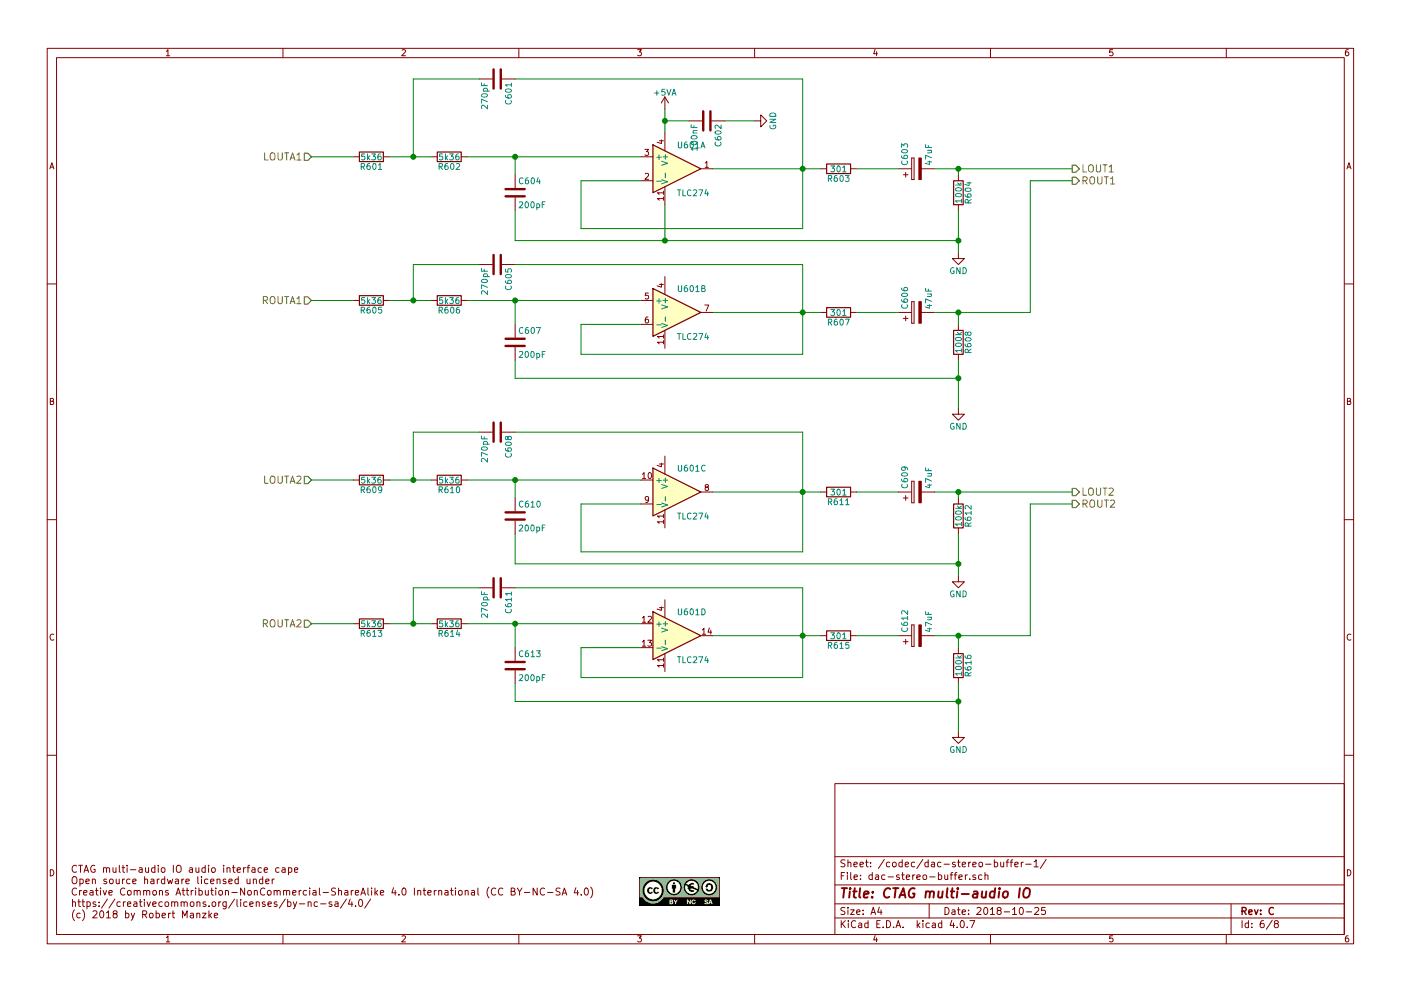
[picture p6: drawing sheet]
EESchema Schematic File Version 2
LIBS:power
LIBS:device
LIBS:transistors
LIBS:conn
LIBS:linear
LIBS:regul
LIBS:74xx
LIBS:cmos4000
LIBS:adc-dac
LIBS:memory
LIBS:xilinx
LIBS:microcontrollers
LIBS:dsp
LIBS:microchip
LIBS:analog_switches
LIBS:motorola
LIBS:texas
LIBS:intel
LIBS:audio
LIBS:interface
LIBS:digital-audio
LIBS:philips
LIBS:display
LIBS:cypress
LIBS:siliconi
LIBS:opto
LIBS:atmel
LIBS:contrib
LIBS:valves
LIBS:switches
LIBS:ctag-multi-audio-io-cache
EELAYER 25 0
EELAYER END
$Descr A4 11693 8268
encoding utf-8
Sheet 8 8
Title "CTAG multi-audio IO"
Date "2018-10-25"
Rev "C"
Comp ""
Comment1 ""
Comment2 ""
Comment3 ""
Comment4 ""
$EndDescr
Text HLabel 2600 1300 0    60   Input ~ 0
LOUTA1
$Comp
L R R601
U 1 1
P 3100 1300
AR Path="/56205C90/56205D86/56206052" Ref="R601"  Part="1" 
AR Path="/56205C90/57CB64E2/56206052" Ref="R801"  Part="1" 
F 0 "R801" V 3180 1300 50  0000 C CNN
F 1 "5k36" V 3100 1300 50  0000 C CNN
F 2 "Capacitors_SMD:C_0603" V 3030 1300 30  0001 C CNN
F 3 "" H 3100 1300 30  0000 C CNN
	1    3100 1300
	0    1    1    0   
$EndComp
$Comp
L R R602
U 1 1
P 3750 1300
AR Path="/56205C90/56205D86/56206053" Ref="R602"  Part="1" 
AR Path="/56205C90/57CB64E2/56206053" Ref="R802"  Part="1" 
F 0 "R802" V 3830 1300 50  0000 C CNN
F 1 "5k36" V 3750 1300 50  0000 C CNN
F 2 "Capacitors_SMD:C_0603" V 3680 1300 30  0001 C CNN
F 3 "" H 3750 1300 30  0000 C CNN
	1    3750 1300
	0    1    1    0   
$EndComp
$Comp
L C C601
U 1 1
P 4150 650
AR Path="/56205C90/56205D86/56206055" Ref="C601"  Part="1" 
AR Path="/56205C90/57CB64E2/56206055" Ref="C801"  Part="1" 
F 0 "C801" H 4175 750 50  0000 L CNN
F 1 "270pF" H 4175 550 50  0000 L CNN
F 2 "Capacitors_SMD:C_0603" H 4188 500 30  0001 C CNN
F 3 "" H 4150 650 60  0000 C CNN
	1    4150 650 
	0    1    1    0   
$EndComp
$Comp
L R R603
U 1 1
P 7000 1400
AR Path="/56205C90/56205D86/56206056" Ref="R603"  Part="1" 
AR Path="/56205C90/57CB64E2/56206056" Ref="R803"  Part="1" 
F 0 "R803" V 7080 1400 50  0000 C CNN
F 1 "301" V 7000 1400 50  0000 C CNN
F 2 "Capacitors_SMD:C_0603" V 6930 1400 30  0001 C CNN
F 3 "" H 7000 1400 30  0000 C CNN
	1    7000 1400
	0    1    1    0   
$EndComp
$Comp
L CP C603
U 1 1
P 7650 1400
AR Path="/56205C90/56205D86/56206057" Ref="C603"  Part="1" 
AR Path="/56205C90/57CB64E2/56206057" Ref="C803"  Part="1" 
F 0 "C803" H 7675 1500 50  0000 L CNN
F 1 "47uF" H 7675 1300 50  0000 L CNN
F 2 "Capacitors_Tantalum_SMD:TantalC_SizeA_EIA-3216_Reflow" H 7688 1250 30  0001 C CNN
F 3 "" H 7650 1400 60  0000 C CNN
	1    7650 1400
	0    -1   -1   0   
$EndComp
$Comp
L R R604
U 1 1
P 8000 1600
AR Path="/56205C90/56205D86/56206058" Ref="R604"  Part="1" 
AR Path="/56205C90/57CB64E2/56206058" Ref="R804"  Part="1" 
F 0 "R804" V 8080 1600 50  0000 C CNN
F 1 "100k" V 8000 1600 50  0000 C CNN
F 2 "Capacitors_SMD:C_0603" V 7930 1600 30  0001 C CNN
F 3 "" H 8000 1600 30  0000 C CNN
	1    8000 1600
	1    0    0    -1  
$EndComp
$Comp
L C C604
U 1 1
P 4300 1600
AR Path="/56205C90/56205D86/56206059" Ref="C604"  Part="1" 
AR Path="/56205C90/57CB64E2/56206059" Ref="C804"  Part="1" 
F 0 "C804" H 4325 1700 50  0000 L CNN
F 1 "200pF" H 4325 1500 50  0000 L CNN
F 2 "Capacitors_SMD:C_0603" H 4338 1450 30  0001 C CNN
F 3 "" H 4300 1600 60  0000 C CNN
	1    4300 1600
	1    0    0    -1  
$EndComp
$Comp
L C C602
U 1 1
P 5900 1000
AR Path="/56205C90/56205D86/5620605B" Ref="C602"  Part="1" 
AR Path="/56205C90/57CB64E2/5620605B" Ref="C802"  Part="1" 
F 0 "C802" H 5925 1100 50  0000 L CNN
F 1 "100nF" H 5925 900 50  0000 L CNN
F 2 "Capacitors_SMD:C_0603" H 5938 850 30  0001 C CNN
F 3 "" H 5900 1000 60  0000 C CNN
	1    5900 1000
	0    1    1    0   
$EndComp
$Comp
L R R605
U 1 1
P 3100 2500
AR Path="/56205C90/56205D86/5620605C" Ref="R605"  Part="1" 
AR Path="/56205C90/57CB64E2/5620605C" Ref="R805"  Part="1" 
F 0 "R805" V 3180 2500 50  0000 C CNN
F 1 "5k36" V 3100 2500 50  0000 C CNN
F 2 "Capacitors_SMD:C_0603" V 3030 2500 30  0001 C CNN
F 3 "" H 3100 2500 30  0000 C CNN
	1    3100 2500
	0    1    1    0   
$EndComp
$Comp
L R R606
U 1 1
P 3750 2500
AR Path="/56205C90/56205D86/5620605D" Ref="R606"  Part="1" 
AR Path="/56205C90/57CB64E2/5620605D" Ref="R806"  Part="1" 
F 0 "R806" V 3830 2500 50  0000 C CNN
F 1 "5k36" V 3750 2500 50  0000 C CNN
F 2 "Capacitors_SMD:C_0603" V 3680 2500 30  0001 C CNN
F 3 "" H 3750 2500 30  0000 C CNN
	1    3750 2500
	0    1    1    0   
$EndComp
$Comp
L C C605
U 1 1
P 4150 2200
AR Path="/56205C90/56205D86/5620605F" Ref="C605"  Part="1" 
AR Path="/56205C90/57CB64E2/5620605F" Ref="C805"  Part="1" 
F 0 "C805" H 4175 2300 50  0000 L CNN
F 1 "270pF" H 4175 2100 50  0000 L CNN
F 2 "Capacitors_SMD:C_0603" H 4188 2050 30  0001 C CNN
F 3 "" H 4150 2200 60  0000 C CNN
	1    4150 2200
	0    1    1    0   
$EndComp
$Comp
L R R607
U 1 1
P 7000 2600
AR Path="/56205C90/56205D86/56206060" Ref="R607"  Part="1" 
AR Path="/56205C90/57CB64E2/56206060" Ref="R807"  Part="1" 
F 0 "R807" V 7080 2600 50  0000 C CNN
F 1 "301" V 7000 2600 50  0000 C CNN
F 2 "Capacitors_SMD:C_0603" V 6930 2600 30  0001 C CNN
F 3 "" H 7000 2600 30  0000 C CNN
	1    7000 2600
	0    1    1    0   
$EndComp
$Comp
L CP C606
U 1 1
P 7650 2600
AR Path="/56205C90/56205D86/56206061" Ref="C606"  Part="1" 
AR Path="/56205C90/57CB64E2/56206061" Ref="C806"  Part="1" 
F 0 "C806" H 7675 2700 50  0000 L CNN
F 1 "47uF" H 7675 2500 50  0000 L CNN
F 2 "Capacitors_Tantalum_SMD:TantalC_SizeA_EIA-3216_Reflow" H 7688 2450 30  0001 C CNN
F 3 "" H 7650 2600 60  0000 C CNN
	1    7650 2600
	0    -1   -1   0   
$EndComp
$Comp
L R R608
U 1 1
P 8000 2850
AR Path="/56205C90/56205D86/56206062" Ref="R608"  Part="1" 
AR Path="/56205C90/57CB64E2/56206062" Ref="R808"  Part="1" 
F 0 "R808" V 8080 2850 50  0000 C CNN
F 1 "100k" V 8000 2850 50  0000 C CNN
F 2 "Capacitors_SMD:C_0603" V 7930 2850 30  0001 C CNN
F 3 "" H 8000 2850 30  0000 C CNN
	1    8000 2850
	1    0    0    -1  
$EndComp
$Comp
L C C607
U 1 1
P 4300 2850
AR Path="/56205C90/56205D86/56206063" Ref="C607"  Part="1" 
AR Path="/56205C90/57CB64E2/56206063" Ref="C807"  Part="1" 
F 0 "C807" H 4325 2950 50  0000 L CNN
F 1 "200pF" H 4325 2750 50  0000 L CNN
F 2 "Capacitors_SMD:C_0603" H 4338 2700 30  0001 C CNN
F 3 "" H 4300 2850 60  0000 C CNN
	1    4300 2850
	1    0    0    -1  
$EndComp
Text HLabel 2600 2500 0    60   Input ~ 0
ROUTA1
$Comp
L GND #PWR043
U 1 1
P 6300 1000
AR Path="/56205C90/56205D86/56206065" Ref="#PWR043"  Part="1" 
AR Path="/56205C90/57CB64E2/56206065" Ref="#PWR064"  Part="1" 
F 0 "#PWR064" H 6300 750 50  0001 C CNN
F 1 "GND" H 6300 850 50  0000 C CNN
F 2 "" H 6300 1000 60  0000 C CNN
F 3 "" H 6300 1000 60  0000 C CNN
	1    6300 1000
	0    -1   -1   0   
$EndComp
$Comp
L GND #PWR044
U 1 1
P 8000 2100
AR Path="/56205C90/56205D86/56206066" Ref="#PWR044"  Part="1" 
AR Path="/56205C90/57CB64E2/56206066" Ref="#PWR065"  Part="1" 
F 0 "#PWR065" H 8000 1850 50  0001 C CNN
F 1 "GND" H 8000 1950 50  0000 C CNN
F 2 "" H 8000 2100 60  0000 C CNN
F 3 "" H 8000 2100 60  0000 C CNN
	1    8000 2100
	1    0    0    -1  
$EndComp
$Comp
L GND #PWR045
U 1 1
P 8000 3400
AR Path="/56205C90/56205D86/56206067" Ref="#PWR045"  Part="1" 
AR Path="/56205C90/57CB64E2/56206067" Ref="#PWR066"  Part="1" 
F 0 "#PWR066" H 8000 3150 50  0001 C CNN
F 1 "GND" H 8000 3250 50  0000 C CNN
F 2 "" H 8000 3400 60  0000 C CNN
F 3 "" H 8000 3400 60  0000 C CNN
	1    8000 3400
	1    0    0    -1  
$EndComp
Wire Wire Line
	2600 1300 2950 1300
Wire Wire Line
	3250 1300 3600 1300
Wire Wire Line
	3900 1300 5350 1300
Wire Wire Line
	3450 650  3450 1300
Wire Wire Line
	6700 650  6700 1900
Wire Wire Line
	5950 1400 6850 1400
Wire Wire Line
	4850 1500 5350 1500
Wire Wire Line
	4850 1500 4850 1900
Wire Wire Line
	4850 1900 6700 1900
Connection ~ 6700 1400
Wire Wire Line
	7150 1400 7500 1400
Wire Wire Line
	7800 1400 8950 1400
Wire Wire Line
	8000 1400 8000 1450
Connection ~ 5550 2000
Wire Wire Line
	4300 650  6700 650 
Connection ~ 8000 1400
Wire Wire Line
	5550 1000 5750 1000
Wire Wire Line
	6050 1000 6300 1000
Wire Wire Line
	2600 2500 2950 2500
Wire Wire Line
	3250 2500 3600 2500
Wire Wire Line
	3900 2500 5350 2500
Wire Wire Line
	6700 2200 6700 2950
Wire Wire Line
	5950 2600 6850 2600
Wire Wire Line
	4850 2700 5350 2700
Wire Wire Line
	4850 2700 4850 2950
Wire Wire Line
	4850 2950 6700 2950
Connection ~ 6700 2600
Wire Wire Line
	7150 2600 7500 2600
Wire Wire Line
	8000 2600 8000 2700
Wire Wire Line
	4300 3000 4300 3150
Wire Wire Line
	3450 2200 4000 2200
Wire Wire Line
	4300 2200 6700 2200
Connection ~ 8000 2600
Wire Wire Line
	7800 2600 8600 2600
Wire Wire Line
	8600 2600 8600 1500
Connection ~ 8000 3150
Connection ~ 8000 2000
Wire Wire Line
	8000 1750 8000 2100
Wire Wire Line
	5550 1700 5550 2000
Wire Wire Line
	4300 1750 4300 2000
Wire Wire Line
	5550 900  5550 1100
Connection ~ 5550 1000
Wire Wire Line
	8600 1500 8950 1500
Wire Wire Line
	8000 3000 8000 3400
Wire Wire Line
	4300 1300 4300 1450
Wire Wire Line
	3450 2200 3450 2500
Connection ~ 3450 2500
Wire Wire Line
	4300 2700 4300 2500
Connection ~ 4300 2500
Connection ~ 4300 1300
$Comp
L +5VA #PWR046
U 1 1
P 5550 900
AR Path="/56205C90/56205D86/56208B47" Ref="#PWR046"  Part="1" 
AR Path="/56205C90/57CB64E2/56208B47" Ref="#PWR067"  Part="1" 
F 0 "#PWR067" H 5550 750 50  0001 C CNN
F 1 "+5VA" H 5550 1040 50  0000 C CNN
F 2 "" H 5550 900 60  0000 C CNN
F 3 "" H 5550 900 60  0000 C CNN
	1    5550 900 
	1    0    0    -1  
$EndComp
Wire Wire Line
	4000 650  3450 650 
Connection ~ 3450 1300
Text HLabel 8950 1400 2    60   Output ~ 0
LOUT1
Text HLabel 8950 1500 2    60   Output ~ 0
ROUT1
Wire Wire Line
	4300 2000 8000 2000
Wire Wire Line
	4300 3150 8000 3150
$Comp
L TLC274 U601
U 1 1
P 5650 1400
AR Path="/56205C90/56205D86/57CB238E" Ref="U601"  Part="1" 
AR Path="/56205C90/57CB64E2/57CB238E" Ref="U801"  Part="1" 
F 0 "U801" H 5650 1600 50  0000 L CNN
F 1 "TLC274" H 5650 1200 50  0000 L CNN
F 2 "Housings_SSOP:TSSOP-14_4.4x5mm_Pitch0.65mm" H 5600 1500 50  0001 C CNN
F 3 "" H 5700 1600 50  0000 C CNN
	1    5650 1400
	1    0    0    -1  
$EndComp
$Comp
L TLC274 U601
U 2 1
P 5650 2600
AR Path="/56205C90/56205D86/57CB2851" Ref="U601"  Part="2" 
AR Path="/56205C90/57CB64E2/57CB2851" Ref="U801"  Part="2" 
F 0 "U801" H 5650 2800 50  0000 L CNN
F 1 "TLC274" H 5650 2400 50  0000 L CNN
F 2 "Housings_SSOP:TSSOP-14_4.4x5mm_Pitch0.65mm" H 5600 2700 50  0001 C CNN
F 3 "" H 5700 2800 50  0000 C CNN
	2    5650 2600
	1    0    0    -1  
$EndComp
Text HLabel 2600 4000 0    60   Input ~ 0
LOUTA2
$Comp
L R R609
U 1 1
P 3100 4000
AR Path="/56205C90/56205D86/57CB35AF" Ref="R609"  Part="1" 
AR Path="/56205C90/57CB64E2/57CB35AF" Ref="R809"  Part="1" 
F 0 "R809" V 3180 4000 50  0000 C CNN
F 1 "5k36" V 3100 4000 50  0000 C CNN
F 2 "Capacitors_SMD:C_0603" V 3030 4000 30  0001 C CNN
F 3 "" H 3100 4000 30  0000 C CNN
	1    3100 4000
	0    1    1    0   
$EndComp
$Comp
L R R610
U 1 1
P 3750 4000
AR Path="/56205C90/56205D86/57CB35B5" Ref="R610"  Part="1" 
AR Path="/56205C90/57CB64E2/57CB35B5" Ref="R810"  Part="1" 
F 0 "R810" V 3830 4000 50  0000 C CNN
F 1 "5k36" V 3750 4000 50  0000 C CNN
F 2 "Capacitors_SMD:C_0603" V 3680 4000 30  0001 C CNN
F 3 "" H 3750 4000 30  0000 C CNN
	1    3750 4000
	0    1    1    0   
$EndComp
$Comp
L C C608
U 1 1
P 4150 3600
AR Path="/56205C90/56205D86/57CB35BB" Ref="C608"  Part="1" 
AR Path="/56205C90/57CB64E2/57CB35BB" Ref="C808"  Part="1" 
F 0 "C808" H 4175 3700 50  0000 L CNN
F 1 "270pF" H 4175 3500 50  0000 L CNN
F 2 "Capacitors_SMD:C_0603" H 4188 3450 30  0001 C CNN
F 3 "" H 4150 3600 60  0000 C CNN
	1    4150 3600
	0    1    1    0   
$EndComp
$Comp
L R R611
U 1 1
P 7000 4100
AR Path="/56205C90/56205D86/57CB35C1" Ref="R611"  Part="1" 
AR Path="/56205C90/57CB64E2/57CB35C1" Ref="R811"  Part="1" 
F 0 "R811" V 7080 4100 50  0000 C CNN
F 1 "301" V 7000 4100 50  0000 C CNN
F 2 "Capacitors_SMD:C_0603" V 6930 4100 30  0001 C CNN
F 3 "" H 7000 4100 30  0000 C CNN
	1    7000 4100
	0    1    1    0   
$EndComp
$Comp
L CP C609
U 1 1
P 7650 4100
AR Path="/56205C90/56205D86/57CB35C7" Ref="C609"  Part="1" 
AR Path="/56205C90/57CB64E2/57CB35C7" Ref="C809"  Part="1" 
F 0 "C809" H 7675 4200 50  0000 L CNN
F 1 "47uF" H 7675 4000 50  0000 L CNN
F 2 "Capacitors_Tantalum_SMD:TantalC_SizeA_EIA-3216_Reflow" H 7688 3950 30  0001 C CNN
F 3 "" H 7650 4100 60  0000 C CNN
	1    7650 4100
	0    -1   -1   0   
$EndComp
$Comp
L R R612
U 1 1
P 8000 4300
AR Path="/56205C90/56205D86/57CB35CD" Ref="R612"  Part="1" 
AR Path="/56205C90/57CB64E2/57CB35CD" Ref="R812"  Part="1" 
F 0 "R812" V 8080 4300 50  0000 C CNN
F 1 "100k" V 8000 4300 50  0000 C CNN
F 2 "Capacitors_SMD:C_0603" V 7930 4300 30  0001 C CNN
F 3 "" H 8000 4300 30  0000 C CNN
	1    8000 4300
	1    0    0    -1  
$EndComp
$Comp
L C C610
U 1 1
P 4300 4300
AR Path="/56205C90/56205D86/57CB35D3" Ref="C610"  Part="1" 
AR Path="/56205C90/57CB64E2/57CB35D3" Ref="C810"  Part="1" 
F 0 "C810" H 4325 4400 50  0000 L CNN
F 1 "200pF" H 4325 4200 50  0000 L CNN
F 2 "Capacitors_SMD:C_0603" H 4338 4150 30  0001 C CNN
F 3 "" H 4300 4300 60  0000 C CNN
	1    4300 4300
	1    0    0    -1  
$EndComp
$Comp
L R R613
U 1 1
P 3100 5200
AR Path="/56205C90/56205D86/57CB35DF" Ref="R613"  Part="1" 
AR Path="/56205C90/57CB64E2/57CB35DF" Ref="R813"  Part="1" 
F 0 "R813" V 3180 5200 50  0000 C CNN
F 1 "5k36" V 3100 5200 50  0000 C CNN
F 2 "Capacitors_SMD:C_0603" V 3030 5200 30  0001 C CNN
F 3 "" H 3100 5200 30  0000 C CNN
	1    3100 5200
	0    1    1    0   
$EndComp
$Comp
L R R614
U 1 1
P 3750 5200
AR Path="/56205C90/56205D86/57CB35E5" Ref="R614"  Part="1" 
AR Path="/56205C90/57CB64E2/57CB35E5" Ref="R814"  Part="1" 
F 0 "R814" V 3830 5200 50  0000 C CNN
F 1 "5k36" V 3750 5200 50  0000 C CNN
F 2 "Capacitors_SMD:C_0603" V 3680 5200 30  0001 C CNN
F 3 "" H 3750 5200 30  0000 C CNN
	1    3750 5200
	0    1    1    0   
$EndComp
$Comp
L C C611
U 1 1
P 4150 4900
AR Path="/56205C90/56205D86/57CB35EB" Ref="C611"  Part="1" 
AR Path="/56205C90/57CB64E2/57CB35EB" Ref="C811"  Part="1" 
F 0 "C811" H 4175 5000 50  0000 L CNN
F 1 "270pF" H 4175 4800 50  0000 L CNN
F 2 "Capacitors_SMD:C_0603" H 4188 4750 30  0001 C CNN
F 3 "" H 4150 4900 60  0000 C CNN
	1    4150 4900
	0    1    1    0   
$EndComp
$Comp
L R R615
U 1 1
P 7000 5300
AR Path="/56205C90/56205D86/57CB35F1" Ref="R615"  Part="1" 
AR Path="/56205C90/57CB64E2/57CB35F1" Ref="R815"  Part="1" 
F 0 "R815" V 7080 5300 50  0000 C CNN
F 1 "301" V 7000 5300 50  0000 C CNN
F 2 "Capacitors_SMD:C_0603" V 6930 5300 30  0001 C CNN
F 3 "" H 7000 5300 30  0000 C CNN
	1    7000 5300
	0    1    1    0   
$EndComp
$Comp
L CP C612
U 1 1
P 7650 5300
AR Path="/56205C90/56205D86/57CB35F7" Ref="C612"  Part="1" 
AR Path="/56205C90/57CB64E2/57CB35F7" Ref="C812"  Part="1" 
F 0 "C812" H 7675 5400 50  0000 L CNN
F 1 "47uF" H 7675 5200 50  0000 L CNN
F 2 "Capacitors_Tantalum_SMD:TantalC_SizeA_EIA-3216_Reflow" H 7688 5150 30  0001 C CNN
F 3 "" H 7650 5300 60  0000 C CNN
	1    7650 5300
	0    -1   -1   0   
$EndComp
$Comp
L R R616
U 1 1
P 8000 5550
AR Path="/56205C90/56205D86/57CB35FD" Ref="R616"  Part="1" 
AR Path="/56205C90/57CB64E2/57CB35FD" Ref="R816"  Part="1" 
F 0 "R816" V 8080 5550 50  0000 C CNN
F 1 "100k" V 8000 5550 50  0000 C CNN
F 2 "Capacitors_SMD:C_0603" V 7930 5550 30  0001 C CNN
F 3 "" H 8000 5550 30  0000 C CNN
	1    8000 5550
	1    0    0    -1  
$EndComp
$Comp
L C C613
U 1 1
P 4300 5550
AR Path="/56205C90/56205D86/57CB3603" Ref="C613"  Part="1" 
AR Path="/56205C90/57CB64E2/57CB3603" Ref="C813"  Part="1" 
F 0 "C813" H 4325 5650 50  0000 L CNN
F 1 "200pF" H 4325 5450 50  0000 L CNN
F 2 "Capacitors_SMD:C_0603" H 4338 5400 30  0001 C CNN
F 3 "" H 4300 5550 60  0000 C CNN
	1    4300 5550
	1    0    0    -1  
$EndComp
Text HLabel 2600 5200 0    60   Input ~ 0
ROUTA2
$Comp
L GND #PWR047
U 1 1
P 8000 4800
AR Path="/56205C90/56205D86/57CB3610" Ref="#PWR047"  Part="1" 
AR Path="/56205C90/57CB64E2/57CB3610" Ref="#PWR068"  Part="1" 
F 0 "#PWR068" H 8000 4550 50  0001 C CNN
F 1 "GND" H 8000 4650 50  0000 C CNN
F 2 "" H 8000 4800 60  0000 C CNN
F 3 "" H 8000 4800 60  0000 C CNN
	1    8000 4800
	1    0    0    -1  
$EndComp
$Comp
L GND #PWR048
U 1 1
P 8000 6100
AR Path="/56205C90/56205D86/57CB3616" Ref="#PWR048"  Part="1" 
AR Path="/56205C90/57CB64E2/57CB3616" Ref="#PWR069"  Part="1" 
F 0 "#PWR069" H 8000 5850 50  0001 C CNN
F 1 "GND" H 8000 5950 50  0000 C CNN
F 2 "" H 8000 6100 60  0000 C CNN
F 3 "" H 8000 6100 60  0000 C CNN
	1    8000 6100
	1    0    0    -1  
$EndComp
Wire Wire Line
	2600 4000 2950 4000
Wire Wire Line
	3250 4000 3600 4000
Wire Wire Line
	3900 4000 5350 4000
Wire Wire Line
	3450 3600 3450 4000
Wire Wire Line
	6700 3600 6700 4600
Wire Wire Line
	5950 4100 6850 4100
Wire Wire Line
	4850 4200 5350 4200
Wire Wire Line
	4850 4200 4850 4600
Wire Wire Line
	4850 4600 6700 4600
Connection ~ 6700 4100
Wire Wire Line
	7150 4100 7500 4100
Wire Wire Line
	7800 4100 8950 4100
Wire Wire Line
	8000 4100 8000 4150
Wire Wire Line
	4300 3600 6700 3600
Connection ~ 8000 4100
Wire Wire Line
	2600 5200 2950 5200
Wire Wire Line
	3250 5200 3600 5200
Wire Wire Line
	3900 5200 5350 5200
Wire Wire Line
	6700 4900 6700 5650
Wire Wire Line
	5950 5300 6850 5300
Wire Wire Line
	4850 5400 5350 5400
Wire Wire Line
	4850 5400 4850 5650
Wire Wire Line
	4850 5650 6700 5650
Connection ~ 6700 5300
Wire Wire Line
	7150 5300 7500 5300
Wire Wire Line
	8000 5300 8000 5400
Wire Wire Line
	4300 5700 4300 5850
Wire Wire Line
	3450 4900 4000 4900
Wire Wire Line
	4300 4900 6700 4900
Connection ~ 8000 5300
Wire Wire Line
	7800 5300 8600 5300
Wire Wire Line
	8600 5300 8600 4200
Connection ~ 8000 5850
Connection ~ 8000 4700
Wire Wire Line
	8000 4450 8000 4800
Wire Wire Line
	4300 4450 4300 4700
Wire Wire Line
	8600 4200 8950 4200
Wire Wire Line
	8000 5700 8000 6100
Wire Wire Line
	4300 4000 4300 4150
Wire Wire Line
	3450 4900 3450 5200
Connection ~ 3450 5200
Wire Wire Line
	4300 5400 4300 5200
Connection ~ 4300 5200
Connection ~ 4300 4000
Wire Wire Line
	4000 3600 3450 3600
Connection ~ 3450 4000
Text HLabel 8950 4100 2    60   Output ~ 0
LOUT2
Text HLabel 8950 4200 2    60   Output ~ 0
ROUT2
Wire Wire Line
	4300 4700 8000 4700
Wire Wire Line
	4300 5850 8000 5850
$Comp
L TLC274 U601
U 3 1
P 5650 4100
AR Path="/56205C90/56205D86/57CB3668" Ref="U601"  Part="3" 
AR Path="/56205C90/57CB64E2/57CB3668" Ref="U801"  Part="3" 
F 0 "U801" H 5650 4300 50  0000 L CNN
F 1 "TLC274" H 5650 3900 50  0000 L CNN
F 2 "Housings_SSOP:TSSOP-14_4.4x5mm_Pitch0.65mm" H 5600 4200 50  0001 C CNN
F 3 "" H 5700 4300 50  0000 C CNN
	3    5650 4100
	1    0    0    -1  
$EndComp
$Comp
L TLC274 U601
U 4 1
P 5650 5300
AR Path="/56205C90/56205D86/57CB366E" Ref="U601"  Part="4" 
AR Path="/56205C90/57CB64E2/57CB366E" Ref="U801"  Part="4" 
F 0 "U801" H 5650 5500 50  0000 L CNN
F 1 "TLC274" H 5650 5100 50  0000 L CNN
F 2 "Housings_SSOP:TSSOP-14_4.4x5mm_Pitch0.65mm" H 5600 5400 50  0001 C CNN
F 3 "" H 5700 5500 50  0000 C CNN
	4    5650 5300
	1    0    0    -1  
$EndComp
$EndSCHEMATC
